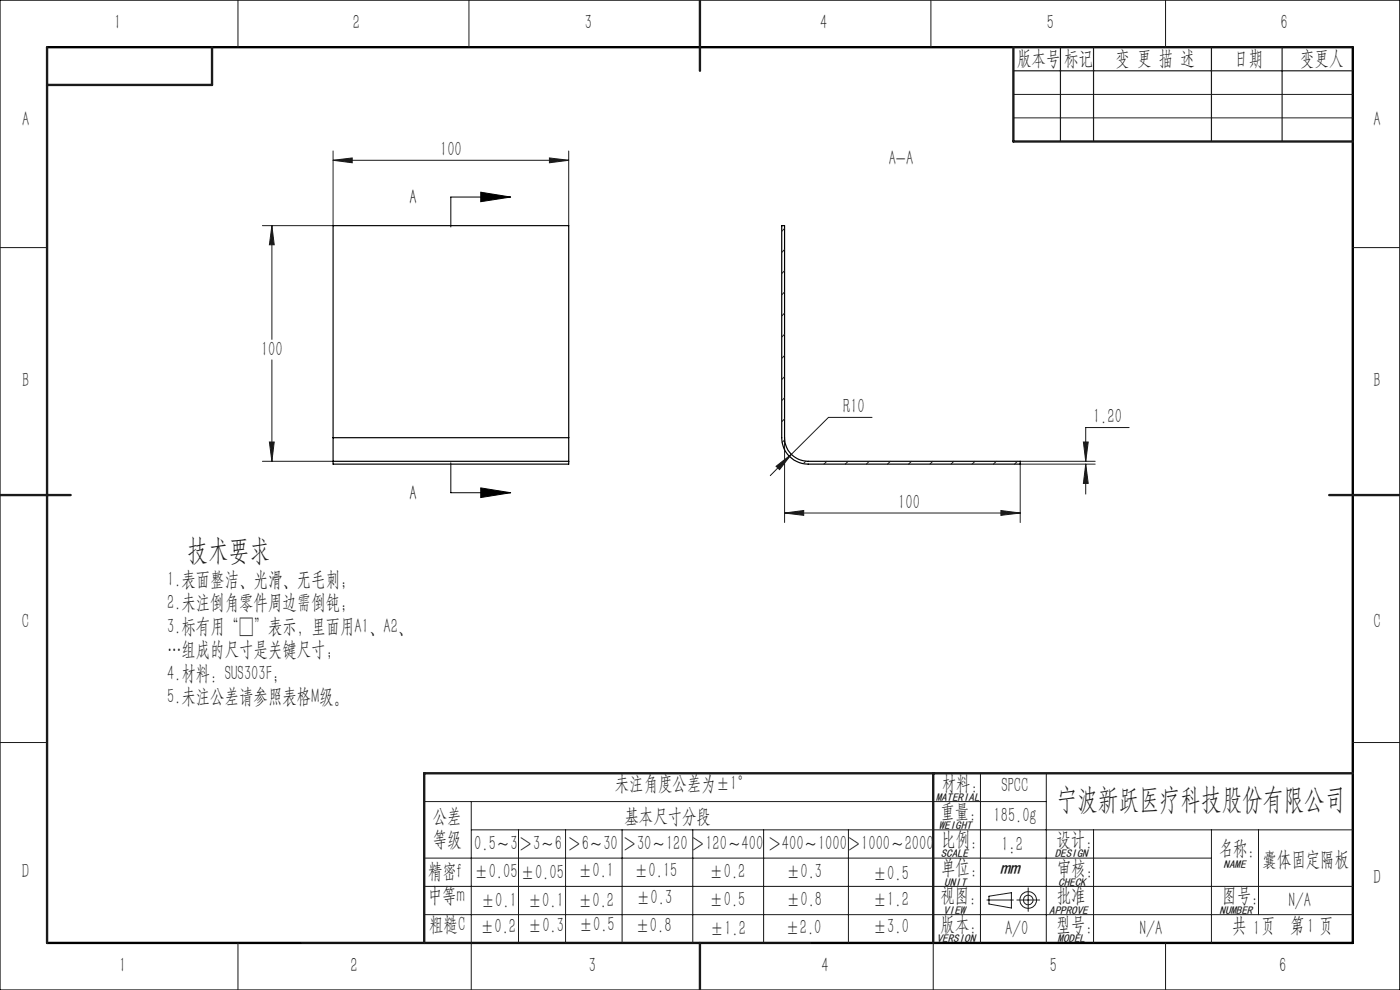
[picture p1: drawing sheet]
<svg xmlns="http://www.w3.org/2000/svg" width="297mm" height="210mm" viewBox="0 0 297 210" stroke-linecap="round" stroke-linejoin="round" font-family="sans-serif">
<path d="M102 40.8l6.3 1-6.3 1zM108.3 41.8h-12.7v6.3M95.6 98.2v6.3h12.7M102 103.5l6.3 1-6.3 1z" fill="none" stroke="#000" stroke-width=".21"/>
<g fill="none" stroke="#191924" stroke-width=".21">
<path d="M50.5 0v10M99.5 0v10M197.5 0v10M247.3 0v10M70.7 34l4-.5v1zM70.7 32v15.9h-15M70.7 34h49.9M116.6 33.5l4 .5-4 .5zM120.6 32v15.9M215 20h72M215 25h72M0 52.5h10"/>
<path d="M57.7 47.9l.5 4h-1.1zM57.7 47.9v24.1M287 52.5h10M57.7 76.3v21.6M55.7 97.9h15M57.1 93.8h1.1l-.5 4.1zM164.6 98.9l3.3-2.5-2.5 3.2zM166.4 92.8v18M167.9 96.4l-4.5 4.5M185 88.5h-9.2l-7.9 7.9M216.4 97.9h15.9M229.8 93.8h1.1l-.6 4.1z"/>
<path d="M230.3 98.5l.6 4h-1.1zM230.3 98.5v6.3M232.3 98.5h-15.9v12.3M239.5 90.7h-9.2v7.2M166.4 108.8l4.1-.5v1zM166.4 108.8h50M212.3 108.3l4.1 .5-4.1 .5zM0 157.5h10M287 157.5h10M90 170h132M100 176h187M100 170v40"/>
<path d="M110 176v24M120 176v24M132 176v24M147 176v24M162 176v24M180 176v24M208 164v36M222 164v36M232 176v24M257 176v24M267 176v18M90 182h167"/>
<path d="M90 188h197M90 194h197M209.4 190.9h5.6M209.8 190.1l4.8-.7v3.2l-4.8-.8zM215.7 190.9h4.9M218.1 188.3v5M50.5 200v10M198 200v10M247.3 200v10"/>
<circle cx="218.1" cy="190.9" r="1.77"/>
<circle cx="218.1" cy="190.9" r="1.03"/>
</g>
<path d="M0 0h297v210h-297z" fill="none" stroke="#000" stroke-width=".25"/>
<path d="M10 10h277v190h-277" fill="none" stroke="#000" stroke-width=".5"/>
<path d="M215 10h72M215 15h72M225 10v20M232 10v20M257 10v20M272 10v20M64 200h108" fill="none" stroke="#191924" stroke-width=".25"/>
<path d="M10 10v190M45 10v8h-35M148.5 0v15M215 10v20h72M0 105h15M282 105h15M198 164v36M287 164h-197v36M148.5 200v10" fill="none" stroke="#191924" stroke-width=".5"/>
<path d="M102 40.8l6.3 1-6.3 1zM102 103.5l6.3 1-6.3 1z" fill="#000"/>
<path d="M57.7 47.9l.5 4h-1.1zM57.1 93.8h1.1l-.5 4.1zM70.7 34l4-.5v1zM116.6 33.5l4 .5-4 .5zM164.6 98.9l.8 .7 2.5-3.2zM230.3 98.5l.6 4h-1.1zM229.8 93.8h1.1l-.6 4.1zM212.3 108.3l4.1 .5-4.1 .5zM166.4 108.8l4.1-.5v1z" fill="#191924"/>
<path d="M165.8 47.9h.6v44.9a5 5 0 0 0 5.1 5.1h44.9v.6h-44.9a5.6 5.6 0 0 1-5.7-5.7zM70.7 92.8v5.1M70.7 97.9v.6h49.9v-.6M70.7 92.8v-44.9h49.9v44.9M70.7 97.9h49.9M70.7 92.8h49.9M120.6 92.8v5.1" fill="none" stroke="#000" stroke-width=".25"/>
<g fill="none" stroke="#191924" stroke-width=".21">
<path d="M166.4 48.5l-.6 .6M166.4 52.9l-.6 .6M166.4 57.4l-.6 .6M166.4 61.9l-.6 .6M166.4 66.4l-.6 .6M166.4 70.9l-.6 .6M166.4 75.4l-.6 .6M166.4 79.9l-.6 .6M166.4 84.4l-.6 .6M166.4 88.9l-.6 .6M166.4 93.3l-.5 .6M167.9 96.4l-.4 .4"/>
<path d="M171 97.8l-.6 .5M175.4 97.9l-.6 .6M179.9 97.9l-.6 .6M184.4 97.9l-.6 .6M188.9 97.9l-.6 .6M193.4 97.9l-.6 .6M197.9 97.9l-.6 .6M202.4 97.9l-.6 .6M206.8 97.9l-.6 .6M211.3 97.9l-.6 .6M215.8 97.9l-.6 .6"/>
</g>
<g font-size="6.3" fill="#191924">
<text x="39.8" y="118.8">技术要求</text>
<text x="224.1" y="171.7">宁波新跃医疗科技股份有限公司</text>
</g>
<g font-size="4.4" fill="#191924">
<text x="24.2" y="6.2">1</text>
<text x="74.9" y="6.2">2</text>
<text x="124.1" y="6.2">3</text>
<text x="174" y="6.2">4</text>
<text x="222.1" y="6.2">5</text>
<text x="271.6" y="6.2">6</text>
<text x="215.8" y="13.8">版本号</text>
<text x="225.7" y="13.8">标记</text>
<text x="236.7" y="13.8">变 更 描 述</text>
<text x="261.8" y="13.8">日期</text>
<text x="275.8" y="13.8">变更人</text>
<text x="4.7" y="26.7">A</text>
<text x="291.4" y="26.7">A</text>
<text x="93.4" y="33.1">100</text>
<text x="188.5" y="35">A-A</text>
<text x="55.4" y="75.4">100</text>
<text x="4.7" y="82">B</text>
<text x="291.4" y="82">B</text>
<text x="178.9" y="87.7">R10</text>
<text x="231.9" y="89.8">1.20</text>
<text x="190.5" y="107.9">100</text>
<text x="35.4" y="124.2">1.表面整洁、光滑、无毛刺；</text>
<text x="35.4" y="129.2">2.未注倒角零件周边需倒钝;</text>
<text x="4.7" y="133.3">C</text>
<text x="35.4" y="134.2">3.标有用“□”表示，里面用A1、A2、</text>
<text x="291.4" y="133.3">C</text>
<text x="35.4" y="139.2">…组成的尺寸是关键尺寸;</text>
<text x="35.4" y="144.2">4.材料：SUS303F；</text>
<text x="35.4" y="149.2">5.未注公差请参照表格M级。</text>
<text x="130.4" y="167.7">未注角度公差为±1°</text>
<text x="199.8" y="167.5">材料:</text>
<text x="199.5" y="173.5">重量：</text>
<text x="212.4" y="168.1">SPCC</text>
<text x="91.8" y="174.5">公差</text>
<text x="91.8" y="179.5">等级</text>
<text x="132.5" y="174.5">基本尺寸分段</text>
<text x="199.7" y="179.5">比例:</text>
<text x="210.8" y="174.3">185.0g</text>
<text x="224.1" y="179.4">设计:</text>
<text x="100.6" y="180.4">0.5～3</text>
<text x="110" y="180.4">＞3～6</text>
<text x="120.3" y="180.4">＞6～30</text>
<text x="122.6" y="185.9">±0.1</text>
<text x="132.1" y="180.4">＞30～120＞120～400</text>
<text x="134.5" y="185.9">±0.15</text>
<text x="162.8" y="180.4">＞400～1000＞1000～2000</text>
<text x="199.7" y="185.3">单位:</text>
<text x="212.4" y="180.6">1:2</text>
<text x="224.2" y="185.6">审核：</text>
<text x="258.5" y="181.4">名称：</text>
<text x="267.9" y="183.7">囊体固定隔板</text>
<text x="4.7" y="186.2">D</text>
<text x="90.8" y="191.3">中等m</text>
<text x="90.8" y="186.2">精密f</text>
<text x="100.6" y="186.2">±0.05</text>
<text x="110.5" y="186.4">±0.05</text>
<text x="135" y="191.7">±0.3</text>
<text x="150.5" y="186.2">±0.2</text>
<text x="166.7" y="186.2">±0.3</text>
<text x="185.2" y="186.6">±0.5</text>
<text x="199.5" y="191.3">视图：</text>
<text x="224.2" y="191.3">批准</text>
<text x="259.3" y="191.3">图号:</text>
<text x="291.4" y="187.6">D</text>
<text x="91.1" y="197.4">粗糙C</text>
<text x="101.8" y="197.8">±0.2</text>
<text x="102" y="192.3">±0.1</text>
<text x="112" y="192.3">±0.1</text>
<text x="112" y="197.7">±0.3</text>
<text x="122.6" y="192.3">±0.2</text>
<text x="122.8" y="197.5">±0.5</text>
<text x="134.8" y="197.8">±0.8</text>
<text x="150.5" y="192.1">±0.5</text>
<text x="166.8" y="192.1">±0.8</text>
<text x="185.2" y="192.3">±1.2</text>
<text x="185.2" y="197.9">±3.0</text>
<text x="199.5" y="197.4">版本：</text>
<text x="224.1" y="197.4">型号:</text>
<text x="261.4" y="197.8">共 1页</text>
<text x="273.4" y="192.3">N/A</text>
<text x="273.7" y="197.8">第1 页</text>
<text x="150.6" y="198.3">±1.2</text>
<text x="166.6" y="198.1">±2.0</text>
<text x="213.2" y="198.4">A/0</text>
<text x="241.8" y="198.4">N/A</text>
<text x="25.3" y="206.1">1</text>
<text x="74.4" y="206.1">2</text>
<text x="124.9" y="206.1">3</text>
<text x="174.3" y="206.1">4</text>
<text x="222.7" y="206.1">5</text>
<text x="271.4" y="206.1">6</text>
</g>
<g font-size="4.4">
<text x="86.9" y="43.2">A</text>
<text x="86.9" y="106">A</text>
</g>
<text font-size="4.2" fill="#191924" x="212.2" y="185.3">mm</text>
<g font-size="2.4" fill="#191924">
<text x="198.5" y="169.9">MATERIAL</text>
<text x="199.2" y="175.9">WEIGHT</text>
<text x="199.6" y="181.8">SCALE</text>
<text x="223.8" y="181.8">DESIGN</text>
<text x="259.6" y="184.2">NAME</text>
<text x="200.3" y="187.9">UNIT</text>
<text x="224.5" y="187.9">CHECK</text>
<text x="200.1" y="193.8">VIEW</text>
<text x="222.6" y="193.8">APPROVE</text>
<text x="258.7" y="194">NUMBER</text>
<text x="198.7" y="199.9">VERSION</text>
<text x="224.4" y="199.8">MODEL</text>
</g>
</svg>
